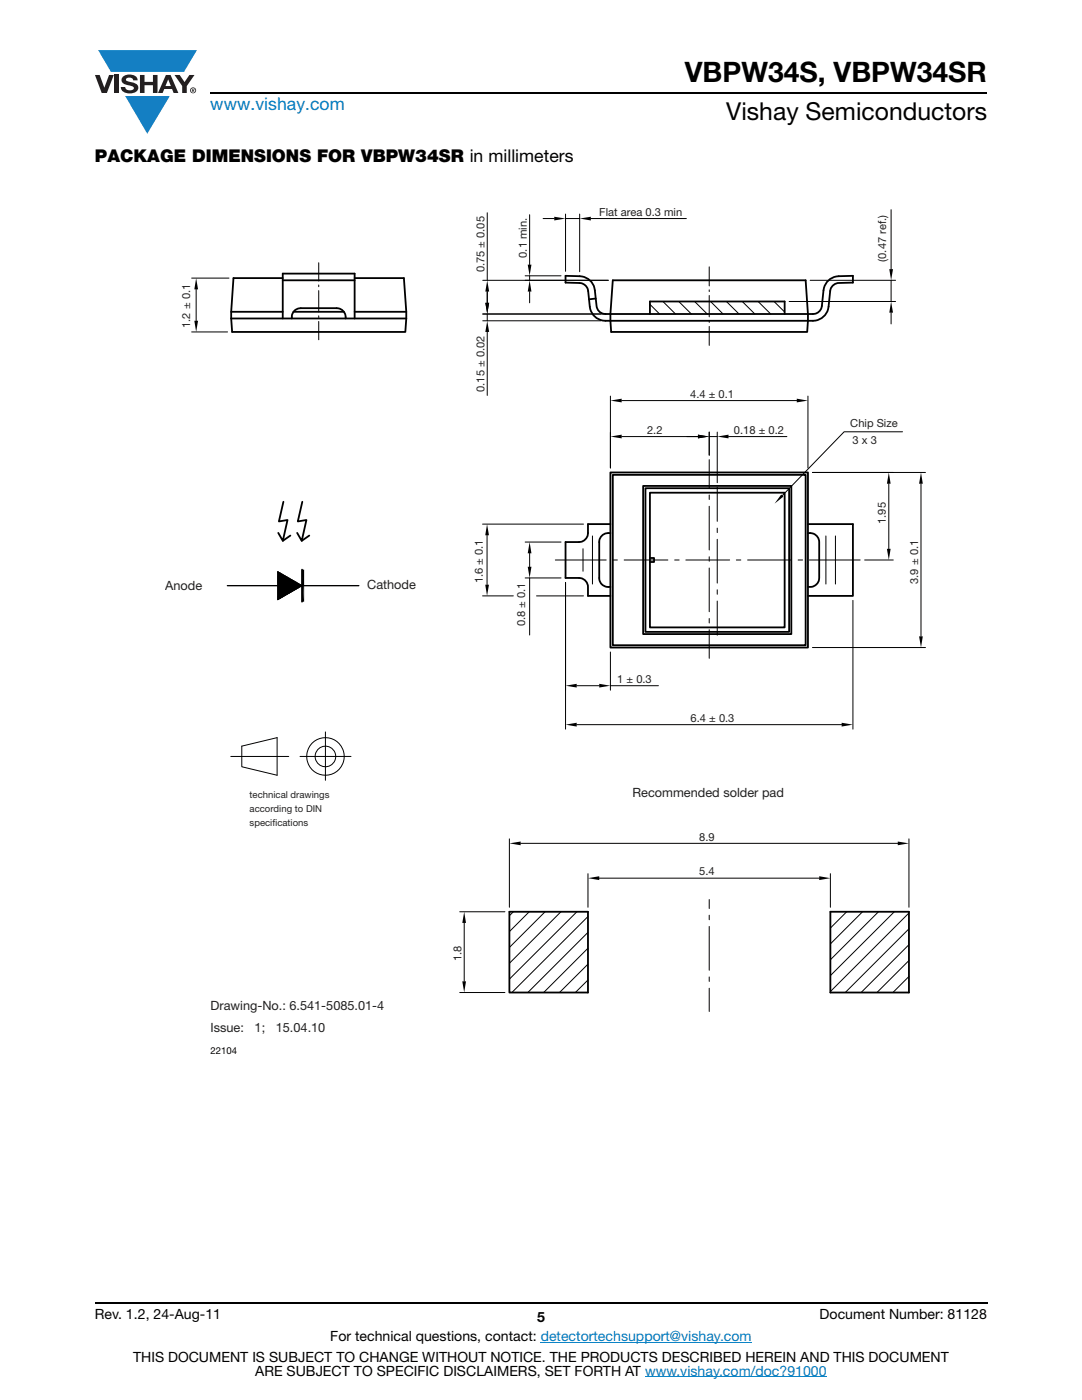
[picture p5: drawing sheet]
<svg xmlns="http://www.w3.org/2000/svg" width="216mm" height="279mm" viewBox="0 0 216 279" stroke-linecap="round" stroke-linejoin="round" font-family="sans-serif">
<g fill="#147fc3">
<path d="M19.6 10h19.7l-2.6 4.3h-1.1h-13.5z"/>
<path d="M25 19.2h8.9l-4.5 7.5z"/>
</g>
<g fill="#231f20">
<path d="M18.9 15h1l.9 2.5 1-2.5h.9l-1.4 3.6h-1z"/>
<path d="M22.9 15h.9v3.6h-.9z"/>
<path d="M24.6 15.3a2.1 2.1 0 0 1 2.8 .3l.1 .4h-.9a.79 .79 0 0 0-.7-.5 .79 .79 0 0 0-.8 .4l.3 .3 1 .2a1.08 1.08 0 0 1 1.2 1 1.08 1.08 0 0 1-1.1 1.2 1.73 1.73 0 0 1-2.4-1.2h.9a.96 .96 0 0 0 .8 .6 .96 .96 0 0 0 .9-.4 1.31 1.31 0 0 0-1.2-.6 1.03 1.03 0 0 1-1.1-.6 1.03 1.03 0 0 1 .2-1.1z"/>
<path d="M27.9 15h.9v1.3h1.7v-1.3h.9v3.6h-.9v-1.6h-1.7v1.6h-.9z"/>
<path d="M34.8 15h1.1l.9 1.4 1-1.4h1l-1.5 2.2v1.4h-.9v-1.4z"/>
<path d="M33.6 15.9l.5 1.3h-1.1zM33.1 15l-1.6 3.6h1l.3-.8h1.5l.3 .8h1l-1.6-3.6z"/>
<path d="M38.1 18a.46 .46 0 0 1 .9 0 .46 .46 0 0 1-.9 0zM37.9 18a.6 .6 0 0 0 1.2 0 .6 .6 0 0 0-1.2 0z"/>
<path d="M38.4 17.8h.2v.2h-.2zM38.3 17.7v.7h.1v-.3l.4 .3-.2-.3 .2-.2-.1-.2z"/>
</g>
<path d="M42 18.6h155M18.9 260h178.1" fill="none" stroke="#000" stroke-width=".36"/>
<path d="M107.9 267.9h42.1M128.7 274.8h36.3" fill="none" stroke="#007ec4" stroke-width=".2"/>
<path d="M33 41.2h151.7v169.6h-151.7z" fill="#fff"/>
<g fill="none" stroke="#000" stroke-width=".36">
<path d="M56.4 55.9h14.4M56.4 55.5h-9.8l-.5 8.1M70.8 55.5h9.8l.5 8.1M112.8 55l2.9 .1a3.1 3.1 0 0 1 3 2.8l.3 3.2a1.77 1.77 0 0 0 1.8 1.6h1l.5-6.8h38.5l.4 6.8a2.17 2.17 0 0 0 2.7-1.3l.4-3.5a3.1 3.1 0 0 1 3-2.8l2.9-.1v1.4l-2.8 .1a1.81 1.81 0 0 0-1.7 1.6l-.4 3.1a3.1 3.1 0 0 1-3.1 2.8h-41.4a3.2 3.2 0 0 1-3.1-2.8l-.3-3.1a1.79 1.79 0 0 0-1.8-1.6l-2.8-.1zM118.9 59.6l-1.4 .1M46.1 62.2h10.3M46.1 63.6h35M56.4 63.6v-9h14.4v9M58.2 63.6a1.8 1.8 0 0 1 1.8-2.1h7.2a1.83 1.83 0 0 1 1.8 2.1M58.6 62.2h10M70.8 62.2h10.3M81.1 63.6l-.2 2.6h-34.6l-.2-2.6"/>
<path d="M121.8 62.7h39.4v1.3l-.1 2.2h-39.1zM129.7 62.7v-2.5h26.9v2.5M121.8 94.3h39.4v34.9h-39.4zM122.3 94.8h38.5v34h-38.5zM128.3 97h29.6v29.5h-29.6zM128.8 97.4h28.7v28.7h-28.7zM129.7 98.3h26.9v26.9h-26.9zM56.6 100.1l-.9 4 1.7-.3-1 4.1-.9-1.6M57.9 106.9l-1.5 1M60.3 113.7v6.4M60.3 100.1l-.9 4 1.7-.3-.9 4.1-.9-1.6M61.7 106.9l-1.5 1"/>
<path d="M121.8 104.6h-4.5a3.6 3.6 0 0 1-.4 2.9 1.73 1.73 0 0 1-1.4 .7h-2.7v7.1h2.7a1.81 1.81 0 0 1 1.8 1.8v1.8h4.5M121.8 106.4a1.85 1.85 0 0 0-2.2 1.8v7.1a1.84 1.84 0 0 0 2.2 1.8M129.7 111.4h.8v.8h-.8M161.2 106.4a1.89 1.89 0 0 1 2.3 1.8v7.1a1.87 1.87 0 0 1-2.3 1.8M161.2 104.6h9v14.3h-9M101.6 182h15.7v16.1h-15.7zM165.7 182h15.7v16.1h-15.7M165.7 182v16.1"/>
</g>
<g fill="none" stroke="#000" stroke-width=".2">
<path d="M38.2 55.5h7.5M39.1 57.8v6.2M63.6 52.4v3.7M63.6 56.9v.3M63.6 58v4.2M96.3 55.9h25.1M97.2 58.2v2.2M97.2 42.5v13.4M104.8 55h7.1M105.7 42.9v9.9M105.7 55v.9M105.7 58.2v2.2"/>
<path d="M108.4 43.6h2.2M112.8 42.7v11.5M112.8 43.6h2.9M115.7 42.7v11.5M117.9 43.6h19.1M141.5 53.3v3.8M141.5 57.8v.4M141.5 59v4.2M161.7 55.9h17M177.8 41.8v11.9M177.8 55.9v4.3M38.2 66.2h7.2"/>
<path d="M63.6 63v.4M63.6 64.2v3.6M96.3 62.7h24.6M96.3 64h23.6M97.2 62.7v1.3M97.2 66.2v12.7M121.8 79v14.4M124 79.9h35M129.7 60.7l1.9 2M132.3 60.2l2.5 2.5M135.4 60.2l2.6 2.5M138.6 60.2l2.5 2.5"/>
<path d="M141.5 64v.3M141.5 65.1v3.8M141.8 60.2l2.5 2.5M144.9 60.2l2.6 2.5M148.1 60.2l2.5 2.5M151.3 60.2l2.5 2.5M154.5 60.2l2.1 2.1M157.5 60.2h21.2M161.2 79v14.4M177.8 62.4v2.2M124 87.1h15.3M141.5 91.7v5.8"/>
<path d="M141.5 98.8v.9M141.5 86.2v4.6M141.5 87.1h1.6M143.1 97.2v6.8M143.1 86.2v10.1M145.4 87.1h11.6M162.1 94.3h22.6M177.3 96.5v13M180.1 86.2h-11.7l-12.3 12.7M183.8 96.5v30.5M55.4 114.3l3.5 3.4M55.4 114.1l3.6 3.5"/>
<path d="M55.4 114.7l.4-.4 3.3 3.3M55.4 115.4l2.7 2.7 1.6-1.5M55.4 114.5l3.3 3.3M55.4 114.7l3.2 3.1M55.4 114.9l3.1 3M55.4 115.1l3 2.9M55.4 115.2l2.8 2.8M55.4 115.6l2.6 2.6M55.4 115.8l2.5 2.5M55.4 116l2.4 2.3M55.4 116.2l2.3 2.2M55.4 116.4l2.1 2.1"/>
<path d="M55.4 116.6l2 1.9M55.4 116.8l1.9 1.8M55.4 116.9l1.8 1.8M55.4 117.1l1.6 1.7M55.4 117.3l1.5 1.5M55.4 117.5l1.4 1.4M55.4 117.7l1.3 1.3M55.4 117.9l1.2 1.1M55.4 118.1l1 1M55.4 118.5l.8 .7M55.4 118.7l.7 .6M55.4 118.8l.6 .6"/>
<path d="M55.4 119.2l.3 .3M55.4 119.4l.2 .2M55.4 119.6h.1M55.4 114.1v5.6M55.4 114.1l4.9 2.8-4.9 2.8M55.5 114.1l-.1 .1M55.6 114.2l-.2 .1M55.7 114.3l-.3 .2M56 114.4l-.6 .5M56.1 114.5l-.7 .6M56.2 114.5l-.8 .8M56.3 114.6l2.9 2.9"/>
<path d="M56.3 114.6l-.9 .9M56.4 114.7l-1 1M56.6 114.7l-1.2 1.2M56.7 114.8l-1.3 1.3M56.8 114.9l2.5 2.5M56.8 114.9l-1.4 1.4M56.9 115l-1.5 1.4M57 115l-1.6 1.6M57.2 115.1l-1.8 1.7M57.2 115.1l2.3 2.3M57.3 115.2l-1.9 1.8M57.4 115.2l-2 2"/>
<path d="M57.5 115.3l-2.1 2.1M57.8 115.4l-2.4 2.4M57.9 115.5l-2.5 2.5M58 115.6l-2.6 2.6M58.2 115.7l-2.8 2.8M58.4 115.8l-3 2.9M58.5 115.9l-3.1 3M58.6 115.9l1.2 1.3M58.6 115.9l-3.2 3.2M58.7 116l-3.3 3.3M58.9 116.1l-3.5 3.4M59 116.1l-3.6 3.6"/>
<path d="M59 116.2l.9 .9M59.1 116.2l-3.2 3.2-.5-.4M59.2 116.3l-2.9 2.9-.9-.9M59.3 116.3l-2.5 2.6M59.6 116.5l-1.9 1.9M59.6 117.3l-1.9-1.9-2.3 2.2M59.7 117.2l-1.6-1.6-2.7 2.7M59.8 116.6l-1.2 1.3M59.9 116.7l.3 .2M59.9 116.7l-.9 .9M60.1 116.8l-.6 .5M60.1 117l-.6-.6-2.3 2.2"/>
<path d="M60.2 116.8l-.3 .3M96.3 104.6h20.1M96.3 118.9h6.1M97.2 106.8v9.9M104.8 108.2h7.2M104.8 115.3h7.2M105.7 110.4v2.7M105.7 115.3v11.4M107.1 118.9h9.3M110.8 111.8h10.2M112.8 116.2v29.3M116.3 109.5v4.5"/>
<path d="M118.2 107v9.6M122.3 111.8h.9M124.5 111.8h8.8M134.6 111.8h.9M136.8 111.8h8.8M141.5 101v8.8M141.5 111.1v.9M141.5 113.4v8.7M143.1 105.4v.9M143.1 107.6v8.8M143.1 117.7v.9M143.1 120v6.8"/>
<path d="M146.9 111.8h.9M149.2 111.8h8.7M159.3 111.8h.8M161.5 111.8h10.1M164.8 107v9.6M166.7 107v9.6M170.2 119.8v25.7M172.5 111.8h5.7M115.1 136.8h4.5M121.8 130.1v7.6M121.8 136.8h9.6M141.5 123.4v.9"/>
<path d="M141.5 125.7v5.7M162.1 129.2h22.6M46.1 151h11.5M48.2 148.9l7.1-1.7v7.5l-7.1-1.7zM59.9 151h10.1M64.9 146.1v9.6M115.1 144.6h52.8M101.6 167.4v13.7M103.9 168.3h75.2M117.3 174.4v6.7M119.6 175.3h43.9M141.5 179.5v1.8"/>
<path d="M165.7 174.4v6.7M181.4 167.4v13.7M91.7 182h9M91.7 198.1h9M92.6 184.2v11.7M102.4 182l-.8 .7M105.6 182l-4 3.9M108.8 182l-7.2 7.1M111.9 182l-10.3 10.2M115.1 182l-13.5 13.4M117.3 195.6l-2.5 2.5M117.3 192.4l-5.7 5.7"/>
<path d="M117.3 189.2l-8.8 8.9M117.3 182.9l-15.2 15.2M117.3 186.1l-12 12M141.5 182.6v1M141.5 184.9v8.7M141.5 195v.9M141.5 197.2v4.7M165.8 182h-.1M168.9 182l-3.2 3.2M172.1 182l-6.4 6.4M175.3 182l-9.6 9.5M178.5 182l-12.8 12.7"/>
<path d="M181.4 191.7l-6.4 6.4M181.4 194.9l-3.2 3.2M181.4 198l-.1 .1M181.4 182.2l-15.7 15.7M181.4 188.5l-9.6 9.6M181.4 185.4l-12.7 12.7"/>
<circle cx="64.9" cy="151" r="3.8"/>
<circle cx="64.9" cy="151" r="2.05"/>
</g>
<path d="M45.4 116.9h26.2" fill="none" stroke="#000" stroke-width=".27"/>
<path d="M60.5 113.7v6.4" fill="none" stroke="#000" stroke-width=".42"/>
<g fill="#000">
<path d="M39.1 55.5l.4 2.2h-.7zM97.2 55.9l.4 2.3h-.8zM105.7 55.9l.3 2.3h-.7zM105.3 52.8h.7l-.3 2.2zM110.6 43.3l2.2 .3-2.2 .4zM115.7 43.6l2.2-.3v.7zM177.4 53.7h.8l-.4 2.2zM38.8 64h.7l-.4 2.2zM96.8 60.4h.8l-.4 2.3zM97.2 64l.4 2.2h-.8zM121.8 79.9l2.2-.3v.7zM159 79.6l2.2 .3-2.2 .4z"/>
<path d="M177.8 60.2l.4 2.2h-.8zM121.8 87.1l2.2-.4v.8zM139.3 86.7l2.2 .4-2.2 .4zM143.1 87.1l2.3-.4v.8zM155.9 98.7l.4 .4-1.8 1.4zM177.4 94.3l.3 2.2h-.7zM183.8 94.3l.3 2.2h-.7zM97.2 104.6l.4 2.2h-.8zM96.8 116.7h.8l-.4 2.2zM105.7 108.2l.3 2.2h-.7zM105.3 113.1h.7l-.3 2.2zM177 109.5h.7l-.3 2.3z"/>
<path d="M112.8 136.8l2.3-.3v.7zM119.6 136.5l2.2 .3-2.2 .4zM183.4 127h.7l-.3 2.2zM112.8 144.6l2.3-.4v.8zM167.9 144.2l2.3 .4-2.3 .4zM101.6 168.3l2.3-.4v.8zM117.3 175.3l2.3-.4v.7zM163.5 174.9l2.2 .4-2.2 .3zM179.1 167.9l2.3 .4-2.3 .4zM92.6 182l.4 2.2h-.8zM92.2 195.8h.8l-.4 2.3z"/>
</g>
<text font-size="5.6" x="136.7" y="16.4">VBPW34S, VBPW34SR</text>
<text font-size="4.9" x="144.9" y="24">Vishay Semiconductors</text>
<text font-size="3.5" fill="#007ec4" x="42" y="21.9">www.vishay.com</text>
<text font-size="3.5" x="18.9" y="32.3">PACKAGE DIMENSIONS FOR VBPW34SR in millimeters</text>
<g font-size="2.8">
<text x="18.9" y="263.3">Rev. 1.2, 24-Aug-11</text>
<text x="107.2" y="263.8">5</text>
<text x="163.6" y="263.3">Document Number: 81128</text>
<text x="65.9" y="267.7">For technical questions, contact: detectortechsupport@vishay.com</text>
<text x="26.5" y="271.7">THIS DOCUMENT IS SUBJECT TO CHANGE WITHOUT NOTICE. THE PRODUCTS DESCRIBED HEREIN AND THIS DOCUMENT</text>
<text x="50.9" y="274.6">ARE SUBJECT TO SPECIFIC DISCLAIMERS, SET FORTH AT www.vishay.com/doc?91000</text>
</g>
<g font-size="2.5" fill="#231f20">
<text x="33" y="117.7">Anode</text>
<text x="73.3" y="117.6">Cathode</text>
<text x="126.2" y="159.1">Recommended solder pad</text>
<text x="42" y="201.6">Drawing-No.: 6.541-5085.01-4</text>
<text x="42" y="206">Issue:</text>
<text x="50.8" y="206">1;</text>
<text x="55" y="206">15.04.10</text>
</g>
<g font-size="2.2" fill="#231f20">
<text x="119.6" y="43.1">Flat area 0.3 min</text>
<text x="105.1" y="51.4" transform="rotate(-90 105.1 51.4)">0.1 min.</text>
<text x="176.8" y="52.2" transform="rotate(-90 176.8 52.2)">(0.47 ref.)</text>
<text x="96.7" y="54.4" transform="rotate(-90 96.7 54.4)">0.75 ± 0.05</text>
<text x="38" y="65.4" transform="rotate(-90 38 65.4)">1.2 ± 0.1</text>
<text x="96.7" y="78.2" transform="rotate(-90 96.7 78.2)">0.15 ± 0.02</text>
<text x="137.7" y="79.4">4.4 ± 0.1</text>
<text x="129.1" y="86.6">2.2</text>
<text x="146.5" y="86.6">0.18 ± 0.2</text>
<text x="169.7" y="85.2">Chip Size</text>
<text x="170.1" y="88.7">3 x 3</text>
<text x="176.8" y="104.5" transform="rotate(-90 176.8 104.5)">1.95</text>
<text x="96.3" y="116.4" transform="rotate(-90 96.3 116.4)">1.6 ± 0.1</text>
<text x="183.2" y="116.5" transform="rotate(-90 183.2 116.5)">3.9 ± 0.1</text>
<text x="104.8" y="125" transform="rotate(-90 104.8 125)">0.8 ± 0.1</text>
<text x="123.2" y="136.3">1 ± 0.3</text>
<text x="137.8" y="144.1">6.4 ± 0.3</text>
<text x="139.5" y="167.8">8.9</text>
<text x="139.5" y="174.7">5.4</text>
<text x="92.1" y="191.8" transform="rotate(-90 92.1 191.8)">1.8</text>
</g>
<g font-size="1.9" fill="#231f20">
<text x="49.8" y="159.2">technical drawings</text>
<text x="49.8" y="164.9">specif</text>
<text x="49.8" y="162.1">according to DIN</text>
<text x="54.4" y="164.9">ications</text>
</g>
<text font-size="1.9" x="42" y="210.4">22104</text>
</svg>
